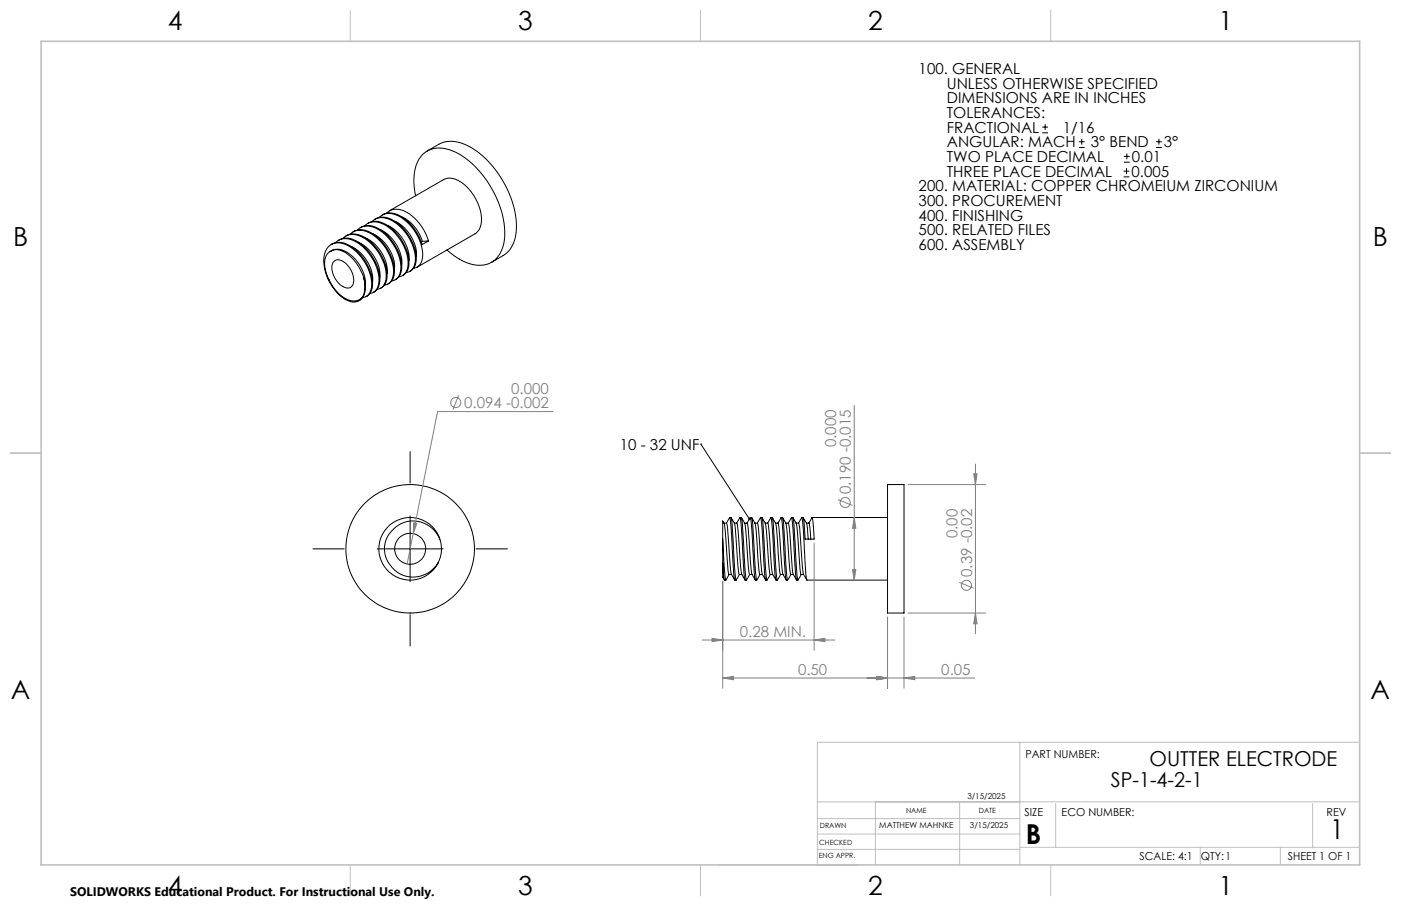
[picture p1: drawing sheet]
<svg xmlns="http://www.w3.org/2000/svg" width="432mm" height="279mm" viewBox="0 0 432 279" stroke-linecap="round" stroke-linejoin="round" font-family="sans-serif">
<g fill="none" stroke="#000" stroke-width=".31">
<path d="M321.2 39.2h1.8M322.1 38.3v1.8M131.7 46.6l3.6-2.1a10 10 0 0 1 10.2 1.2 30.9 30.9 0 0 1 13.7 24.7 9.7 9.7 0 0 1-4.1 8.4l-3.6 2.1M321.2 41h1.8M332.5 45.5h1.8M332.5 43.7h1.8M333.4 42.8v1.8M346.3 54.5h1.8M346.3 52.8h1.8M346.4 50h1.8M346.4 48.2h1.8M347.2 51.9v1.8"/>
<path d="M347.3 47.3v1.8M356.3 45.5h1.8M356.3 43.7h1.8M357.2 42.8v1.8M101.7 77.6a4.3 4.3 0 0 1 5.5 .3 11.9 11.9 0 0 1 5.4 10.3M102.1 75.4a5.2 5.2 0 0 1 5.7 .3 14.4 14.4 0 0 1 6.9 13.2 3.6 3.6 0 0 1-1.8 2.6M103.4 74.8a4.6 4.6 0 0 1 5.8-.5 14.3 14.3 0 0 1 7.5 13.3 3.3 3.3 0 0 1-2.7 2.9M104.3 74.1a5 5 0 0 1 5.7 .3 15 15 0 0 1 7.1 12.2 3.9 3.9 0 0 1-2 3.6M105.7 73.5a4.6 4.6 0 0 1 5.7-.5 14.5 14.5 0 0 1 7.6 13.3 3.2 3.2 0 0 1-2.8 2.9M106.8 72.6l-.3 .2M106.9 72.7a5.8 5.8 0 0 1 6.3 1.1 14.2 14.2 0 0 1 6 12.5 3.6 3.6 0 0 1-1.9 2.6M107.9 72.2a4.6 4.6 0 0 1 5.8-.5 14.4 14.4 0 0 1 7.5 13.2 3.1 3.1 0 0 1-2.7 3"/>
<path d="M108.2 76a11.9 11.9 0 0 1 6.6 10.9M108.8 71.5a5.5 5.5 0 0 1 6.7 1 14.4 14.4 0 0 1 6 12.4 3.5 3.5 0 0 1-1.9 2.7M110.2 70.9a4.6 4.6 0 0 1 5.8-.5 14.4 14.4 0 0 1 7.4 13.2 3.3 3.3 0 0 1-2.7 3M110.4 74.7a11.8 11.8 0 0 1 6.7 10.8M111.1 70.2a5.2 5.2 0 0 1 5.7 .4 14.2 14.2 0 0 1 6.9 13.1 3.6 3.6 0 0 1-1.9 2.6M112.4 69.6a4.6 4.6 0 0 1 5.8-.5 14.4 14.4 0 0 1 7.5 13.3 3.3 3.3 0 0 1-2.8 2.9M112.7 73.4a11.8 11.8 0 0 1 6.6 10.9M113.3 68.9a5.1 5.1 0 0 1 5.7 .4 14.5 14.5 0 0 1 6.9 13.1 3.6 3.6 0 0 1-1.8 2.6M114.7 68.4a4.6 4.6 0 0 1 5.7-.6 14.4 14.4 0 0 1 7.5 13.3 3.2 3.2 0 0 1-2.7 2.9M114.9 72.1a12 12 0 0 1 6.7 10.9M115.8 67.5a5.9 5.9 0 0 1 6.4 1.1 14.8 14.8 0 0 1 6.1 11.6 3.6 3.6 0 0 1-2 3.5M115.8 67.5l-.3 .1"/>
<path d="M116.9 67.1a4.6 4.6 0 0 1 5.8-.6 14.3 14.3 0 0 1 7.5 13.3 3.3 3.3 0 0 1-2.7 3M117.1 70.8a11.8 11.8 0 0 1 6.7 10.9M117.8 66.3a5.2 5.2 0 0 1 5.7 .4 15.6 15.6 0 0 1 6.6 8.7l2-1.1M119.1 65.8a4.6 4.6 0 0 1 5.8-.6 15.3 15.3 0 0 1 7.2 9.1M119.4 69.5a11.8 11.8 0 0 1 6.6 10.9M120 65l16.7-9.6a5.6 5.6 0 0 1 6.2 1.3 14.6 14.6 0 0 1 5.3 12.5 4.1 4.1 0 0 1-1.8 2.9l-17.8 10.3M121.7 68.2a11.9 11.9 0 0 1 6.6 10.9M123.9 66.9a12.2 12.2 0 0 1 6.3 7.5M128.1 60.4a15.1 15.1 0 0 1 1.5-11.9 7.7 7.7 0 0 1 9.4-2.1 27.1 27.1 0 0 1 13.8 14 23 23 0 0 1 2.1 15.9 7.5 7.5 0 0 1-10.4 4.9 19.9 19.9 0 0 1-6.7-4.1M130.2 74.4l-.3 .2M132.1 74.3l-1.9 .1M103.1 80.5a3.3 3.3 0 0 1 4.3 1.6 5.5 5.5 0 0 1 1 6.2 2.46 2.46 0 0 1-3.5-.4 6.5 6.5 0 0 1-2.2-7z"/>
<path d="M111.7 91.5a3.5 3.5 0 0 1-5.2 .9 14.4 14.4 0 0 1-6.5-14 4.5 4.5 0 0 1 7-2.8 14.5 14.5 0 0 1 7.5 13.2 3.3 3.3 0 0 1-2.8 3M112.1 85.8a13.2 13.2 0 0 0-7.3-8.6 3.7 3.7 0 0 0-4.8 4.4 13.7 13.7 0 0 0 7.5 10.9l.7 .2a3.4 3.4 0 0 0 3.5-1.2M112.1 85.8l.3 1.8a6.8 6.8 0 0 1-.6 3.9M112.1 85.8a6.8 6.8 0 0 1-.7 6.4l-.8 .6M126.4 139.3v9.6M216 136.9h.1M216 136.9l15 23.2M126.4 159.1v20.3M224.9 159.6h.4M225.3 159.6a6.9 6.9 0 0 1 1.5 5.2l.7 10.8a2.71 2.71 0 0 1-.6 3.3l-.5-3.8-.7-13.1zM228.1 159.6h.4M231.2 159.6h.4"/>
<path d="M231.6 159.6l.4 2.4 .8 13.1 .4 3.8 1-1.7M231.7 159.6a6.9 6.9 0 0 1 1.4 4.8l.1 .9a68.4 68.4 0 0 0 1 11.9M234.4 159.6h.4M234.8 159.6l.4 2.4 .7 13.1 .5 3.8 1-1.7M234.8 159.6l1.1 1.8M237.6 159.6h.4M240.8 159.6h.4M241.2 159.6a6.6 6.6 0 0 1 1.4 4.7l.7 10.1 .5 2.8-1.1 1.7-.4-3.8-.8-13.1zM243.9 159.6h.4M247.1 159.6h.4M247.5 159.6l.3 1.6 .3 5.1h2.8l-.6-6.7-1 1.7M247.5 159.6l1.1 1.8"/>
<path d="M250.3 159.6h23.2M273.5 149.4h5.1v39.7h-5.1zM96.4 169.3h9.7M116.2 169.3h20.4M120.6 163.9a8.7 8.7 0 0 1 13.2-.3 8.7 8.7 0 0 1-1.6 13.1 8.7 8.7 0 0 1-12.7-3.6 7.9 7.9 0 0 1 1.1-9.2zM135.5 166.1a9.6 9.6 0 0 0-14.5-4.8 9.6 9.6 0 0 0-1 15.2 9.6 9.6 0 0 0 15-2.9M146.7 169.3h9.7M222.7 173.6v4.4l.6 .9M222.7 166.3l.6 9.8 .4 2.8 1-1.7M222.7 173.6l.4 4.8 .2 .5h.4M222.7 166.3v7.3M223.1 161.3h.8l.2 .6 1.3 15.2"/>
<path d="M223.2 161.4l1 12.4a6.2 6.2 0 0 0 .5 3.4M223.2 161.4l-.5-.7v5.6M223.9 161.3l1-1.7 .5 3.6 .8 14 .2 1.7h.5M224.7 177.2h.8M225.4 177.1l1 1.8M226.3 161.3h.8M227 161.3l1.1-1.7 .4 3.6 .8 14 .3 1.7h.4M227.1 161.3l.3 1.9 1.2 13.9M227.9 177.2h.7M228.6 177.1l1 1.8M229.5 161.3h.8M230.2 161.3l1-1.7 .5 3.6 .8 14 .3 1.7h.4"/>
<path d="M230.3 161.3l.3 2.1 1.2 13.7M231.1 177.2l-.4-2.1-.7-10a7.7 7.7 0 0 0-1.5-5.5l.3 2.4 .9 14.9 .4 2M231.1 177.2l-1 1.7M231.1 177.2h.7M231.8 177.1l1 1.8M232.7 161.3h.7l.3 1 .8 11.4a7.8 7.8 0 0 0 1.5 5.2M233.4 161.3l1-1.7 .5 3.6 .8 14 .3 1.7h.4M234.2 177.2h.8M235.8 161.3h.8l.2 .7 .8 11a9.5 9.5 0 0 0 1.5 5.9M235.9 161.4l1.2 14.1 .3 1.7M236.6 161.3l1-1.7 .5 3.6 .8 14 .2 1.7h.5M237.4 177.2h.8"/>
<path d="M239 161.4l.4 2.7 .8 10.8 .4 2.3M239.7 161.3l1.1-1.7 .4 3.6 .8 14 .3 1.7h.4M239.8 161.3l-.8 .1-1-1.8 .4 2.4 .7 13.1 .5 3.8 1-1.7M239.8 161.3l.3 2 1.2 13.8M240.6 177.2h.7M241.3 177.1l1 1.8M242.2 161.3h.8M242.9 161.3l1-1.7 .5 3.6 .8 14 .3 1.7h.4M243 161.3l.3 2.2 1.2 13.6M243.8 177.2h.7M244.5 177.1l1 1.8M245.4 161.3h.7"/>
<path d="M246.1 161.3l1-1.7 .4 2.7 .8 14.1 .4 2.5h24.8M246.1 161.3l.4 1.7 .7 10.8a7.5 7.5 0 0 0 1.5 5.1M246.9 177.2a83.3 83.3 0 0 1-1.1-12.6 7.4 7.4 0 0 0-1.4-5l.3 2.4 .9 14.9 .4 2M246.9 177.2l-.9 1.7M246.9 177.2h.8M248.5 161.3h.8l.1 .3 .5 4.7M248.6 161.4l.5 4.9M126.4 189.6v9.6"/>
<circle cx="126.4" cy="169.2" r="19.8"/>
<circle cx="126.4" cy="169.2" r="4.8"/>
</g>
<g fill="none" stroke="#808080" stroke-width=".31">
<path d="M141.4 121.9l-1.8 4.5M170.5 126.9h-35.6l-9.4 47M263.3 125v53.9M258.3 154.1l4.4 1.8M263.3 159.6l.5 3.3h-1.1zM279.9 149.4h23.9M300.1 146.1h1l-.5 3.3zM300.6 143.1v52.3M127.5 161.2l1 .2-1.1 3.2zM222.7 179.2v33.1M250.9 167.5v33.1M262.7 175.6h1.1l-.5 3.3z"/>
<path d="M295.6 179.6l4.5 1.8M216.4 197.4h40.9M219.5 196.8l3.2 .6-3.2 .5zM250.9 197.4l3.3-.6v1.1zM273.5 190.3v22M278.6 190.3v22M279.9 189.1h23.9M300.6 189.1l.5 3.3h-1zM222.7 209.1l3.4-.5v1zM222.7 209.1h77.8M270.3 208.6l3.2 .5-3.2 .5zM278.6 209.1l3.3-.5v1z"/>
<circle cx="140.5" cy="124.1" r="1.56"/>
<circle cx="260.5" cy="155" r="1.55"/>
<circle cx="297.9" cy="180.5" r="1.56"/>
</g>
<g fill="none" stroke="#c0c0c0" stroke-width=".31">
<path d="M107.9 3.2v9.5M215.9 3.2v9.5M323.8 3.2v9.5M3.1 139.7h9.6M419.1 139.7h9.5M314.3 228.9v37.8M419.1 228.9h-167.2v37.8M251.9 257.2h62.4M251.9 252.4h62.4M269.8 247.3v19.4M295.8 247.7v19M325.4 247.8v13.5"/>
<path d="M404.6 247.8v13.5M419.1 247.3h-167.2M107.9 266.7v9.6M215.9 266.7v9.6M221.7 266.7h42.9M251.9 261.9h62.4M314.5 261.3h104.6M323.8 266.7v9.6M369.9 261.3v5.4M394.6 261.3v5.4"/>
</g>
<path d="M12.7 12.7h406.4v254h-406.4z" fill="none" stroke="#c0c0c0" stroke-width=".5"/>
<path d="M230.8 159.8h.4v.5l-.2-.2 .2 .2h-.4z" fill="#000"/>
<g fill="#808080">
<path d="M222.7 209.1l3.4-.5v1zM270.3 208.6l3.2 .5-3.2 .5zM270.3 208.6l3.2 .5-3.2 .5zM278.6 209.1l3.3-.5v1zM219.5 196.8l3.2 .6-3.2 .5zM250.9 197.4l3.3-.6v1.1zM127.5 161.2l-.1 3.4 1.1-3.2z"/>
<path d="M300.6 189.1l.5 3.3h-1zM300.1 146.1h1l-.5 3.3zM262.7 175.6h1.1l-.5 3.3zM263.3 159.6l.5 3.3h-1.1z"/>
</g>
<g font-size="8.5">
<text x="316.2" y="260.2">B</text>
<text x="410" y="258.9">1</text>
</g>
<g font-size="8.1">
<text x="51.7" y="9.3">4</text>
<text x="159.7" y="9.3">3</text>
<text x="267.6" y="9.3">2</text>
<text x="375.6" y="9.3">1</text>
<text x="4" y="76">B</text>
<text x="423.1" y="76">B</text>
<text x="3.3" y="215.7">A</text>
<text x="422.4" y="215.7">A</text>
<text x="51.7" y="276">4</text>
<text x="159.7" y="276">3</text>
<text x="267.6" y="276">2</text>
<text x="375.6" y="276">1</text>
</g>
<g font-size="6.3">
<text x="354.3" y="236.4">OUTTER ELECTRODE</text>
<text x="342.4" y="242.7">SP-1-4-2-1</text>
</g>
<g font-size="4.7">
<text x="283.1" y="22.8">100. GENERAL</text>
<text x="291.8" y="27.4">UNLESS OTHERWISE SPECIFIED</text>
<text x="291.8" y="31.9">DIMENSIONS ARE IN INCHES</text>
<text x="291.8" y="36.4">TOLERANCES:</text>
<text x="291.8" y="40.9">FRACTIONAL</text>
<text x="327.5" y="40.9">1/16</text>
<text x="291.8" y="45.5">ANGULAR: MACH</text>
<text x="336.2" y="45.5">3° BEND</text>
<text x="358.7" y="45.5">3°</text>
<text x="291.8" y="50">TWO PLACE DECIMAL</text>
<text x="348.8" y="50">0.01</text>
<text x="283.1" y="59">200. MATERIAL: COPPER CHROMEIUM ZIRCONIUM</text>
<text x="291.8" y="54.5">THREE PLACE DECIMAL</text>
<text x="348.7" y="54.5">0.005</text>
<text x="283.1" y="63.6">300. PROCUREMENT</text>
<text x="283.1" y="68.1">400. FINISHING</text>
<text x="283.1" y="77.1">600. ASSEMBLY</text>
<text x="283.1" y="72.6">500. RELATED FILES</text>
<text x="191" y="138.6">10 - 32 UNF</text>
</g>
<g font-size="4.7" fill="#808080">
<text x="143.1" y="125.8">0.094 -0.002</text>
<text x="157.5" y="121.4">0.000</text>
<text x="257.7" y="137.9" transform="rotate(-90 257.7 137.9)">0.000</text>
<text x="262.2" y="152.4" transform="rotate(-90 262.2 152.4)">0.190 -0.015</text>
<text x="295.1" y="166" transform="rotate(-90 295.1 166)">0.00</text>
<text x="299.6" y="177.9" transform="rotate(-90 299.6 177.9)">0.39 -0.02</text>
<text x="228" y="196.3">0.28 MIN.</text>
<text x="246" y="208.1">0.50</text>
<text x="290.1" y="208.1">0.05</text>
</g>
<text font-size="3.8" x="21.6" y="276.3">SOLIDWORKS Educational Product. For Instructional Use Only.</text>
<g font-size="3.4">
<text x="316" y="233.6">PART NUMBER:</text>
<text x="315.8" y="251.6">SIZE</text>
<text x="327.2" y="251.6">ECO NUMBER:</text>
<text x="408.9" y="251.7">REV</text>
<text x="351.2" y="265.2">SCALE: 4:1</text>
<text x="370.1" y="265.3">QTY:1</text>
<text x="396.9" y="265.2">SHEET 1 OF 1</text>
</g>
<g font-size="2.5">
<text x="298.1" y="246.4">3/15/2025</text>
<text x="271" y="255.4">MATTHEW MAHNKE</text>
<text x="299" y="255.4">3/15/2025</text>
</g>
<g font-size="2.2">
<text x="279.3" y="250.8">NAME</text>
<text x="301.7" y="250.8">DATE</text>
<text x="252.7" y="255.4">DRAWN</text>
<text x="252.5" y="260.5">CHECKED</text>
<text x="252.4" y="264.7">ENG APPR.</text>
</g>
</svg>
